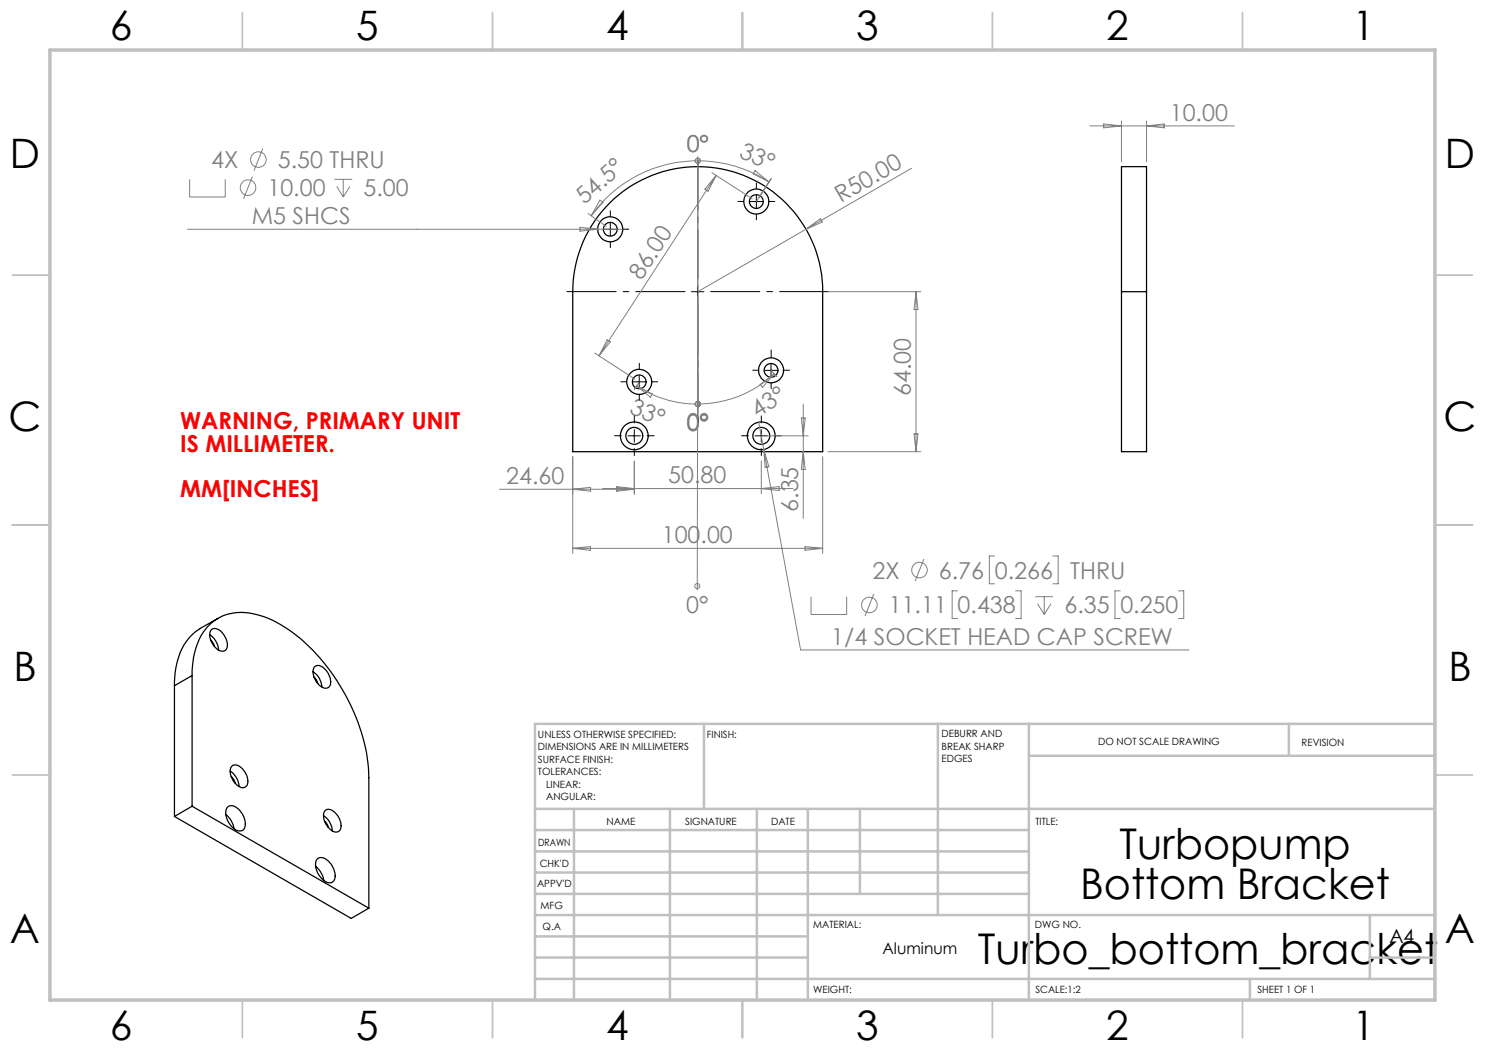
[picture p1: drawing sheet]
<svg xmlns="http://www.w3.org/2000/svg" width="297mm" height="210mm" viewBox="0 0 297 210" stroke-linecap="round" stroke-linejoin="round" font-family="sans-serif">
<g fill="none" stroke="#000" stroke-width=".25">
<path d="M121.9 40.7a25 25 0 0 1 27.2-5.5 25 25 0 0 1 15.4 23.1v32h-50v-32a25 25 0 0 1 7.4-17.6zM224.3 58.3v-25h5v25M224.3 58.3v32h5v-32M224.3 58.3h5M34.9 137.2v26.1M38.4 135.1a13.8 13.8 0 0 1 3.6-10.2 9.8 9.8 0 0 1 10-1.8 28.3 28.3 0 0 1 13.4 10.2 38.3 38.3 0 0 1 8.4 22.2v26.1M38.4 135.1l-3.5 2.1M38.4 135.1v26.1M41.9 127a3.9 3.9 0 0 1 1.8 3M42.2 128l.6 .8 .1 .5M42.3 125.9a1.72 1.72 0 0 1 2.3 .9 2.5 2.5 0 0 1 .4 3.3 1.86 1.86 0 0 1-2.3-1.1 2.69 2.69 0 0 1-.4-3.1zM43.6 123.7l-3.6 2a10.9 10.9 0 0 0-4.8 7.9l-.3 3.6"/>
<path d="M62.6 134.4a3.7 3.7 0 0 1 1.8 3M62.8 135.4l.5 .6 .2 .7M63 133.3a1.48 1.48 0 0 1 2.1 .6 2.91 2.91 0 0 1 .7 3.5 1.55 1.55 0 0 1-2.2-.7 2.85 2.85 0 0 1-.6-3.4zM46 154.2a3.9 3.9 0 0 1 1.8 3.1M46.2 153.4a1.29 1.29 0 0 1 2.1 .2 3.1 3.1 0 0 1 1 3.6 1.35 1.35 0 0 1-2.1-.3 3.2 3.2 0 0 1-1-3.5zM46.2 155.3l.5 .6 .3 .7M34.9 163.3l35.3 20.4 3.6-2.1M38.4 161.2l-3.5 2.1M38.4 161.2l35.4 20.4M45.2 162.9a4.4 4.4 0 0 1 1.6 2.8M45.5 161.4a1.58 1.58 0 0 1 2.2 .4 3.7 3.7 0 0 1 1.1 4 1.47 1.47 0 0 1-2.2-.2 3.4 3.4 0 0 1-1.1-4.2zM63.1 173.3a4.4 4.4 0 0 1 1.7 2.8"/>
<path d="M63.5 171.8a1.59 1.59 0 0 1 2.2 .4 3.8 3.8 0 0 1 1.2 3.8 1.37 1.37 0 0 1-2.3 0 3.4 3.4 0 0 1-1.1-4.2zM64.7 163.1a3.9 3.9 0 0 1 1.8 3.1M64.9 164.2l.6 .8 .2 .5M65.1 162.1a1.72 1.72 0 0 1 2.3 .8 2.91 2.91 0 0 1 .5 3.2 1.58 1.58 0 0 1-2.2-.6 2.81 2.81 0 0 1-.6-3.4z"/>
<circle cx="122" cy="45.9" r="2.5"/>
<circle cx="122.1" cy="45.9" r="1.38"/>
<circle cx="151.3" cy="40.3" r="2.51"/>
<circle cx="151.3" cy="40.3" r="1.37"/>
<circle cx="127.8" cy="76.4" r="1.38"/>
<circle cx="127.8" cy="76.4" r="2.51"/>
<circle cx="154.2" cy="74.1" r="1.37"/>
<circle cx="154.2" cy="74.1" r="2.49"/>
<circle cx="126.9" cy="87.2" r="1.7"/>
<circle cx="126.9" cy="87.2" r="2.78"/>
<circle cx="152.3" cy="87.2" r="1.7"/>
<circle cx="152.3" cy="87.2" r="2.78"/>
</g>
<g fill="none" stroke="#808080" stroke-width=".2">
<path d="M37.9 35.9v3.5h7.1v-3.5M50.5 35.3l-1.8 4.4M52.6 29.7l-1.8 4.4M66.9 35.9h3.5M67.3 37.3l1.4 2.1M68.7 35.9v3.5M70 37.3l-1.3 2.1M139.6 32.2a25.6 25.6 0 0 1 14.2 4.2M139.6 32.2a26.1 26.1 0 0 0-21.3 10.9M139.6 32.2h.1M139.6 31.4v26M142.4 34.5l8 5.2"/>
<path d="M143.2 35.1l-23.4 36M143.2 35.1l-1.6 3.2-.6-.5zM151 34.1l2.8 2.3-3.2-1.6zM151.8 39.5l2.4-3.8-2.9 4.6M182.3 33.6l-21.1 12.3M217.9 25.2h29M220.7 24.8l3.6 .4-3.6 .4zM224.3 24.2v8.1M229.3 24.2v8.1M229.3 25.2l3.5-.4v.8zM37.5 45.9h87M116 45.5l3.6 .4-3.6 .3z"/>
<path d="M117.6 42.7l3.6 2.6M120 40l.6 .5-2.3 2.6zM161.2 45.9l-21.6 12.4M161.2 45.9l2.9-2.2 .4 .7zM165.6 58.3h18.6M183.2 58.3v32M183.2 58.3l.4 3.6h-.8zM119 70.6l8 5.2M121.4 68l.7 .4-2.3 2.7zM127.3 77.2a22.4 22.4 0 0 0 12.3 3.6M127.3 77.2l3.2 1.6-.4 .6zM127.8 76.4l-.9 1.4 .4-.6"/>
<path d="M152 76.9l2.9-2.2-2.4 2.8zM154.2 74.1l1.2 1.2-.5-.5M154.9 74.7a22.1 22.1 0 0 1-15.3 6.1M99.9 97.9h27M114.5 91.3v19.4M114.5 97.9l3.6-.4v.7zM120.5 97.7h38.1M123.3 97.5l3.6 .4M126.9 92.2v6.7M126.9 97.9l-3.6 .3v-.9l3.6 .4-3.6 .4M139.6 80.8h.1M139.6 81.6v-22.3l-.1 58.7"/>
<path d="M151.7 84.4l1.1 5.5M152.3 92.2v6.5M152.3 97.7l3.5-.4v.8zM152.8 89.9l7.3 40.1h77.7M152.8 89.9l1 3.4-.8 .2zM153.2 87.2h8.4M160.3 83.6h.7l-.3 3.6zM160.7 80.8v22.9M160.7 90.3l.3 3.6h-.7zM164.5 91.3v19.4M165.6 90.3h18.6M182.8 86.8h.8l-.4 3.5z"/>
<path d="M114.5 109.7h50M114.5 109.7l3.6-.4v.8zM139.5 117.2h.1M161 109.3l3.5 .4-3.5 .4zM162.2 119.3v3.6h7.1v-3.6M174.8 118.8l-1.8 4.4M184.8 111.8l-1.8 4.4M191.5 118.2h-1.1v5.5h1.1M198.9 111.2h-1v5.6h1M203.1 118.2h1.1v5.5h-1.1M207 119.3h3.6M208.8 119.3v3.6"/>
<path d="M210.6 111.2h1v5.6h-1M224 118.2h-1v5.5h1M235.7 118.2h1v5.5h-1M207.5 120.7l1.3 2.2M210.2 120.7l-1.4 2.2"/>
<circle cx="49.6" cy="37.5" r="1.55"/>
<circle cx="51.7" cy="31.9" r="1.55"/>
<circle cx="139.5" cy="32.2" r=".5"/>
<circle cx="139.5" cy="80.8" r=".51"/>
<circle cx="139.4" cy="117.2" r=".5"/>
<circle cx="183.9" cy="114" r="1.56"/>
<circle cx="173.9" cy="121" r="1.56"/>
</g>
<g fill="none" stroke="#000" stroke-width=".2" stroke-dasharray="15.2 1.3 1.3 1.3" stroke-linecap="butt">
<path d="M151.3 37.8v-1.3M119.6 45.8h-1.3M122.1 43.3v-1.2M122.1 48.3v1.3M124.6 45.8h1.2M148.8 40.3h-1.3M151.3 42.8v1.2M153.8 40.3h1.2M125.4 76.4h-1.3M127.9 73.9v-1.3M127.9 78.9v1.2M130.4 76.4h1.2"/>
<path d="M151.7 74h-1.2M154.2 71.5v-1.6M154.2 76.5v1.3M156.7 74h1.3M124.4 87.1h-1.6M126.9 84.6v-1.5M126.9 89.6v1.6M129.4 87.1h1.5M149.8 87.1h-1.6M152.3 84.6v-1.5M152.3 89.6v1.6M154.8 87.1h1.5"/>
</g>
<path d="M137.1 58.3h-23.8M139.6 55.8v-23.7M142.1 58.3h23.7M139.6 60.8v23.8" fill="none" stroke="#000" stroke-width=".2" stroke-dasharray="15.2 1.3 1.3 1.3" stroke-dashoffset="5.3" stroke-linecap="butt"/>
<g fill="none" stroke="#000" stroke-width=".2">
<path d="M151.3 39v2.5M120.8 45.9h2.5M122.1 44.6v2.5M138.3 58.3h2.5M139.6 57.1v2.5M150 40.3h2.5M126.6 76.4h2.5M127.8 75.1v2.5M153 74.1h2.5M154.2 72.8v2.5M125.6 87.2h2.5M126.9 85.9v2.5"/>
<path d="M151 87.2h2.5M152.3 85.9v2.5"/>
</g>
<g fill="none" stroke="#c0c0c0" stroke-width=".35">
<path d="M48.5 2.5v7.5M98.5 2.5v7.5M148.5 2.5v7.5M198.5 2.5v7.5M248.5 2.5v7.5M2.5 55h7.5M287 55h7.5M2.5 105h7.5M287 105h7.5M2.5 155h7.5M287 155h7.5M48.5 200v7.5"/>
<path d="M98.5 200v7.5M148.5 200v7.5M198.5 200v7.5M248.5 200v7.5"/>
</g>
<g fill="none" stroke="#c0c0c0" stroke-width=".5">
<path d="M140.8 144.8v17M187.6 144.8v38.2M205.8 144.8v55.2M205.8 151.2h81.2M257.8 144.8v6.4M287 144.8h-180v55.2M107 161.8h180M107 178.8h98.8M107 174.5h98.8M107 170.3h98.8M107 166h98.8M114.8 161.8v38.2"/>
<path d="M134 161.8v38.2M151.4 161.8v38.2M161.6 161.8v38.2M172 161.8v17M107 195.8h180M107 191.5h54.6M107 187.3h54.6M107 183h180M250 195.8v4.2M274 191.5h13M274 183v12.8"/>
</g>
<path d="M10 10h277v190h-277z" fill="none" stroke="#c0c0c0" stroke-width=".7"/>
<g font-size="8.5">
<text x="223.9" y="171.8">Turbopump</text>
<text x="216" y="179.9">Bottom Bracket</text>
<text x="195.6" y="192.7">Turbo_bottom_bracket</text>
</g>
<g font-size="8.1">
<text x="22" y="8">6</text>
<text x="71.2" y="8">5</text>
<text x="121.2" y="8">4</text>
<text x="171.2" y="8">3</text>
<text x="221.2" y="8">2</text>
<text x="270.5" y="8">1</text>
<text x="2" y="33.6">D</text>
<text x="289" y="33.6">D</text>
<text x="1.7" y="86.1">C</text>
<text x="288.7" y="86.1">C</text>
<text x="2.7" y="136.1">B</text>
<text x="289.7" y="136.1">B</text>
<text x="2" y="188.6">A</text>
<text x="289" y="188.6">A</text>
<text x="22" y="208">6</text>
<text x="71.2" y="208">5</text>
<text x="121.2" y="208">4</text>
<text x="171.2" y="208">3</text>
<text x="221.2" y="208">2</text>
<text x="270.5" y="208">1</text>
</g>
<g font-size="4.7" fill="#808080">
<text x="234" y="24.2">10.00</text>
<text x="42.3" y="33.6">4X</text>
<text x="55.6" y="33.6">5.50 THRU</text>
<text x="137.3" y="30.4">0°</text>
<text x="147.6" y="31.3" transform="rotate(24 147.6 31.3)">33°</text>
<text x="53.5" y="39.2">10.00</text>
<text x="72.7" y="39.2">5.00</text>
<text x="116.9" y="41.1" transform="rotate(-42 116.9 41.1)">54.5°</text>
<text x="168.2" y="40.6" transform="rotate(-30 168.2 40.6)">R50.00</text>
<text x="50.4" y="44.8">M5 SHCS</text>
<text x="128.3" y="56.2" transform="rotate(-57 128.3 56.2)">86.00</text>
<text x="125.7" y="82.6" transform="rotate(23 125.7 82.6)">33°</text>
<text x="151.5" y="83.6" transform="rotate(-33 151.5 83.6)">43°</text>
<text x="182.2" y="79.2" transform="rotate(-90 182.2 79.2)">64.00</text>
<text x="137.3" y="86.1">0°</text>
<text x="101.2" y="96.8">24.60</text>
<text x="133.7" y="96.7">50.80</text>
<text x="159.7" y="102.4" transform="rotate(-90 159.7 102.4)">6.35</text>
<text x="132.4" y="108.7">100.00</text>
<text x="174.5" y="115.7">2X</text>
<text x="187.8" y="115.7">6.76</text>
<text x="199" y="115.7">0.266</text>
<text x="214" y="115.7">THRU</text>
<text x="137.2" y="122.5">0°</text>
<text x="177.8" y="122.7">11.11</text>
<text x="191.5" y="122.7">0.438</text>
<text x="212.9" y="122.7">6.35</text>
<text x="224.1" y="122.7">0.250</text>
<text x="166.3" y="129">1/4 SOCKET HEAD CAP SCREW</text>
</g>
<g font-size="4.7" fill="#f00">
<text x="36" y="85.8">WARNING, PRIMARY UNIT</text>
<text x="36" y="90.3">IS MILLIMETER.</text>
<text x="36" y="99.4">MM[INCHES]</text>
</g>
<text font-size="3.9" x="277.9" y="188.5">A4</text>
<text font-size="3.2" x="176.5" y="190.9">Aluminum</text>
<g font-size="2">
<text x="107.6" y="147.6">UNLESS OTHERWISE SPECIFIED:</text>
<text x="141.4" y="147.6">FINISH:</text>
<text x="188.3" y="147.5">DEBURR AND</text>
<text x="188.3" y="150">BREAK SHARP</text>
<text x="219.6" y="149">DO NOT SCALE DRAWING</text>
<text x="260.3" y="149.2">REVISION</text>
<text x="107.6" y="150.1">DIMENSIONS ARE IN MILLIMETERS</text>
<text x="107.6" y="152.6">SURFACE FINISH:</text>
<text x="107.6" y="155.1">TOLERANCES:</text>
<text x="188.3" y="152.5">EDGES</text>
<text x="109.2" y="157.6">LINEAR:</text>
<text x="109.2" y="160.1">ANGULAR:</text>
<text x="121.3" y="165">NAME</text>
<text x="137" y="164.9">SIGNATURE</text>
<text x="154.2" y="164.9">DATE</text>
<text x="207.1" y="164.9">TITLE:</text>
<text x="107.6" y="169.1">DRAWN</text>
<text x="107.9" y="173.3">CHK'D</text>
<text x="107.4" y="177.4">APPV'D</text>
<text x="108.1" y="181.8">MFG</text>
<text x="108.5" y="186">Q.A</text>
<text x="162.6" y="185.5">MATERIAL:</text>
<text x="207" y="185.5">DWG NO.</text>
<text x="162.6" y="198.5">WEIGHT:</text>
<text x="207.1" y="198.6">SCALE:1:2</text>
<text x="251.5" y="198.6">SHEET 1 OF 1</text>
</g>
</svg>
